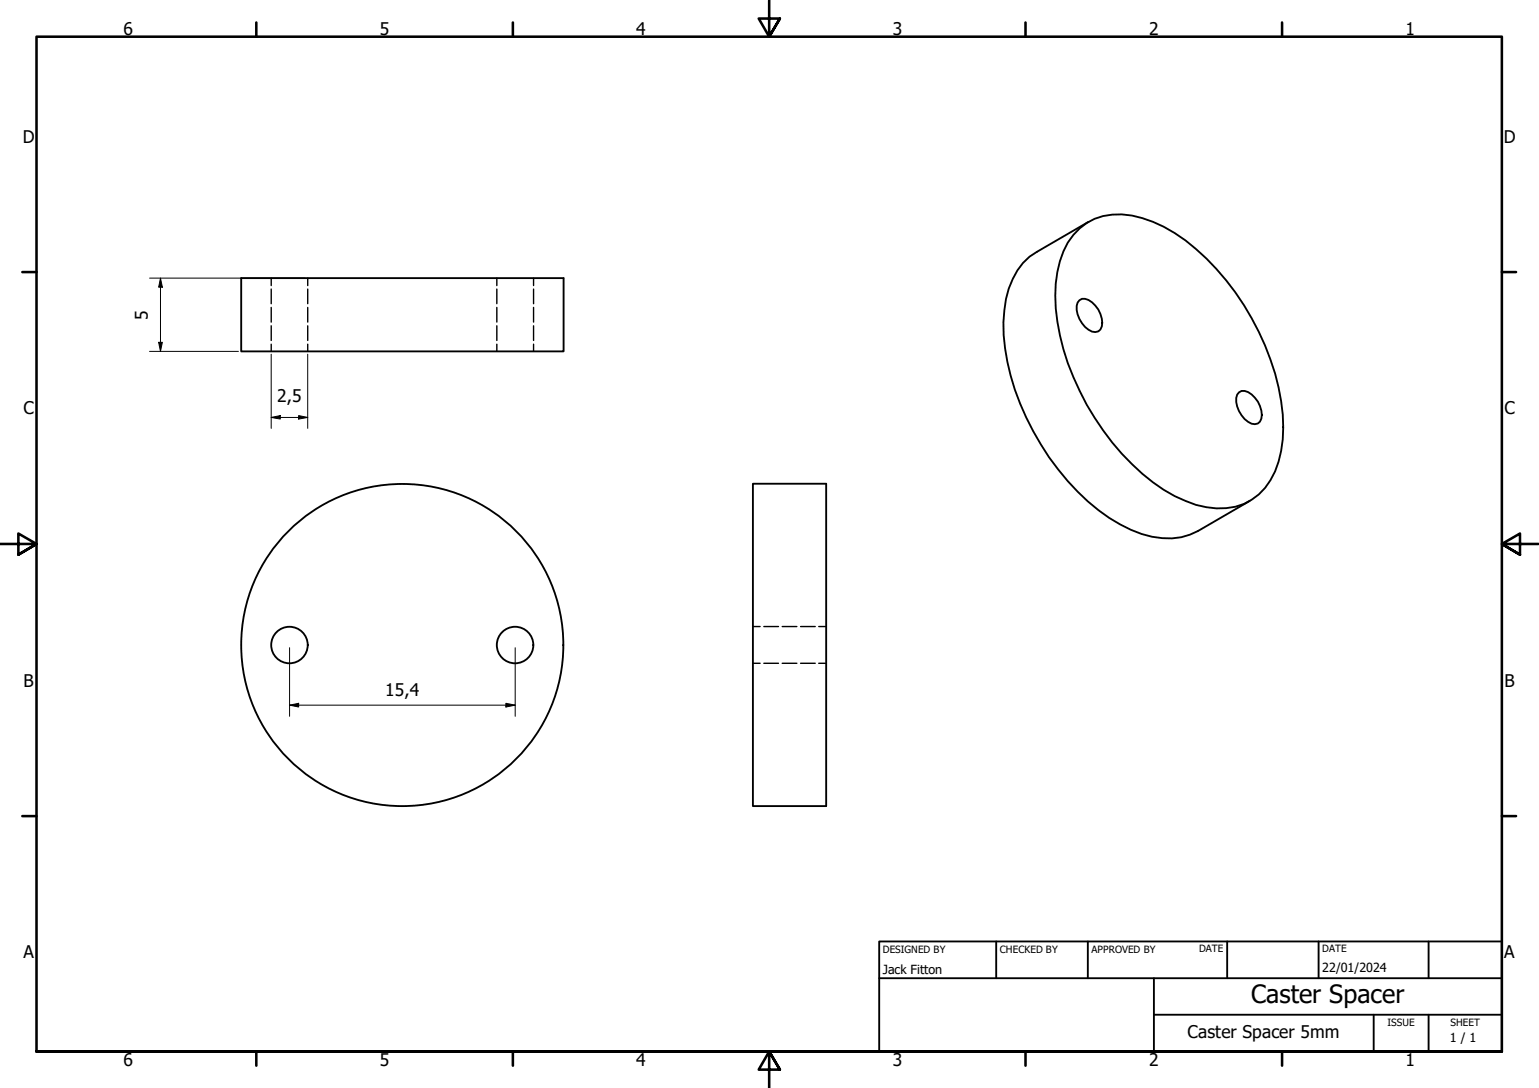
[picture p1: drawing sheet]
<svg xmlns="http://www.w3.org/2000/svg" width="420mm" height="297mm" viewBox="0 0 420 297" stroke-linecap="round" stroke-linejoin="round" font-family="sans-serif">
<!-- layer: Visible (ISO) -->
<g fill="none" stroke="#000" stroke-width=".51">
<path d="M65.8 75.9h88.1v20h-88.1zM294.8 62.3a16.3 16.3 0 0 1 14.3-3.4 37.6 37.6 0 0 1 17.4 9.1 72.2 72.2 0 0 1 23.3 41.5 35.1 35.1 0 0 1-1.7 19.2 16.1 16.1 0 0 1-18.7 9.8 37.4 37.4 0 0 1-17.6-9.2 71 71 0 0 1-23.6-45.1 31.1 31.1 0 0 1 3.3-18l1.6-2.1zM297.2 60.6l-14.1 8.2a18.5 18.5 0 0 0-8.5 12.8 44.9 44.9 0 0 0 1.3 20.9 70.5 70.5 0 0 0 26.9 38.9 28.9 28.9 0 0 0 17.2 5.6l2.5-.3 2.4-.7 2.2-1 14.1-8.2M294.7 82a2.67 2.67 0 0 1 3.4 .5 7.3 7.3 0 0 1 2.7 6.6 2.07 2.07 0 0 1-1.5 1.6 2.07 2.07 0 0 1-2.1-.7 7.2 7.2 0 0 1-3-7.4zM338.3 107.1a2.67 2.67 0 0 1 3.4 .6 7.3 7.3 0 0 1 2.7 6.6 2.07 2.07 0 0 1-1.6 1.6 2.07 2.07 0 0 1-2.1-.7 7.2 7.2 0 0 1-2.9-7.5zM205.5 132.1h20.1v88h-20.1z"/>
<circle cx="79" cy="176.1" r="5"/>
<circle cx="109.8" cy="176.1" r="44"/>
<circle cx="140.6" cy="176.1" r="5"/>
</g>
<!-- layer: Hidden (ISO) -->
<g fill="none" stroke="#000" stroke-width=".38">
<path d="M74 75.9v2.1M74 78.9v4M84 75.9v2.1M84 78.9v4M135.6 75.9v2.1M135.6 78.9v4M145.7 75.9v2.1M145.7 78.9v4M74 83.9v4M74 88.9v4M74 94v1.9M84 83.9v4"/>
<path d="M84 88.9v4M84 94v1.9M135.6 83.9v4M135.6 88.9v4M135.6 94v1.9M145.7 83.9v4M145.7 88.9v4M145.7 94v1.9M205.5 171.1h2M208.5 171.1h4M213.6 171.1h4M218.6 171.1h4"/>
<path d="M223.5 171.1h2.1M205.5 181.1h2M208.5 181.1h4M213.6 181.1h4M218.6 181.1h4M223.5 181.1h2.1"/>
</g>
<!-- layer: Border (ISO) -->
<g fill="none" stroke="#000" stroke-width=".7">
<path d="M70 6.1v3.9M140 6.1v3.9M210 0v10l-2.9-4.9h5.8l-2.9 4.9 2.9-4.9M280 6.1v3.9M350 6.1v3.9M6.1 74.3h3.9M410 74.3h3.9M0 148.5h10l-5-2.8v5.7l5-2.9-5 2.9M420 148.5h-10l5-2.8v5.7l-5-2.9 5 2.9M6.1 222.8h3.9M410 222.8h3.9M10 287.1v-277.1h400v277.1h-400h400"/>
<path d="M70 287.1v3.8M140 287.1v3.8M212.9 292l-2.9-4.9 2.9 4.9h-5.8l2.9-4.9v9.9M280 287.1v3.8M350 287.1v3.8"/>
</g>
<!-- layer: Title (ISO) -->
<path d="M240 257h170v30.1h-170zM272 257v10.1M297 257v10.1M335 257v10.1M360 257v10.1M390 257v10.1M240 267.1h170M315 277h95M315 267.1v20M375 277v10.1M390 277v10.1" fill="none" stroke="#000" stroke-width=".51"/>
<!-- layer: Dimension (ISO) -->
<g fill="none" stroke="#000" stroke-width=".27">
<path d="M40.8 75.9h42.5M43.8 75.9l.5 2.5h-1zM43.8 75.9v20M40.8 95.9h24.3M43.3 93.5h1l-.5 2.4zM74 96.7v20.3M84 96.7v20.3M74 114l2.5-.5v.9zM74 114h10M81.5 113.5l2.5 .5-2.5 .4zM79.1 176.8v18.8M140.7 176.8v18.8"/>
<path d="M79.1 192.5l2.4-.5v1zM79.1 192.5h61.6M138.1 192l2.6 .5-2.6 .5z"/>
</g>
<g fill="#000">
<path d="M43.8 75.9l.5 2.5h-1z" fill-rule="evenodd"/>
<path d="M43.3 93.5h1l-.5 2.4z" fill-rule="evenodd"/>
<path d="M74 114l2.5-.5v.9z" fill-rule="evenodd"/>
<path d="M81.5 113.5l2.5 .5-2.5 .4z" fill-rule="evenodd"/>
<path d="M79.1 192.5l2.4-.5v1z" fill-rule="evenodd"/>
<path d="M138.1 192l2.6 .5-2.6 .5z" fill-rule="evenodd"/>
</g>
<text font-size="6.9" x="341.6" y="273.9">Caster Spacer</text>
<g font-size="4.8">
<text x="33.7" y="9.6">6</text>
<text x="103.7" y="9.6">5</text>
<text x="173.7" y="9.6">4</text>
<text x="243.7" y="9.6">3</text>
<text x="313.7" y="9.6">2</text>
<text x="383.7" y="9.6">1</text>
<text x="6.2" y="38.9">D</text>
<text x="410.5" y="38.9">D</text>
<text x="40.4" y="87.2" transform="rotate(-90 40.4 87.2)">5</text>
<text x="6.4" y="113.1">C</text>
<text x="75.7" y="109.7">2,5</text>
<text x="410.7" y="113.1">C</text>
<text x="6.4" y="187.4">B</text>
<text x="105.2" y="190">15,4</text>
<text x="410.7" y="187.4">B</text>
<text x="6.4" y="261.7">A</text>
<text x="410.7" y="261.7">A</text>
<text x="324.2" y="283.3">Caster Spacer 5mm</text>
<text x="33.7" y="290.9">6</text>
<text x="103.7" y="290.9">5</text>
<text x="173.7" y="290.9">4</text>
<text x="243.7" y="290.9">3</text>
<text x="313.7" y="290.9">2</text>
<text x="383.7" y="290.9">1</text>
</g>
<g font-size="3.4">
<text x="241" y="266">Jack Fitton</text>
<text x="361" y="265.5">22/01/2024</text>
<text x="395.9" y="284.6">1 / 1</text>
</g>
<g font-size="2.7">
<text x="241" y="260.1">DESIGNED BY</text>
<text x="273" y="260.1">CHECKED BY</text>
<text x="298" y="260.1">APPROVED BY</text>
<text x="327.3" y="260">DATE</text>
<text x="361" y="260">DATE</text>
<text x="378.8" y="280.1">ISSUE</text>
<text x="396" y="280.1">SHEET</text>
</g>
</svg>
